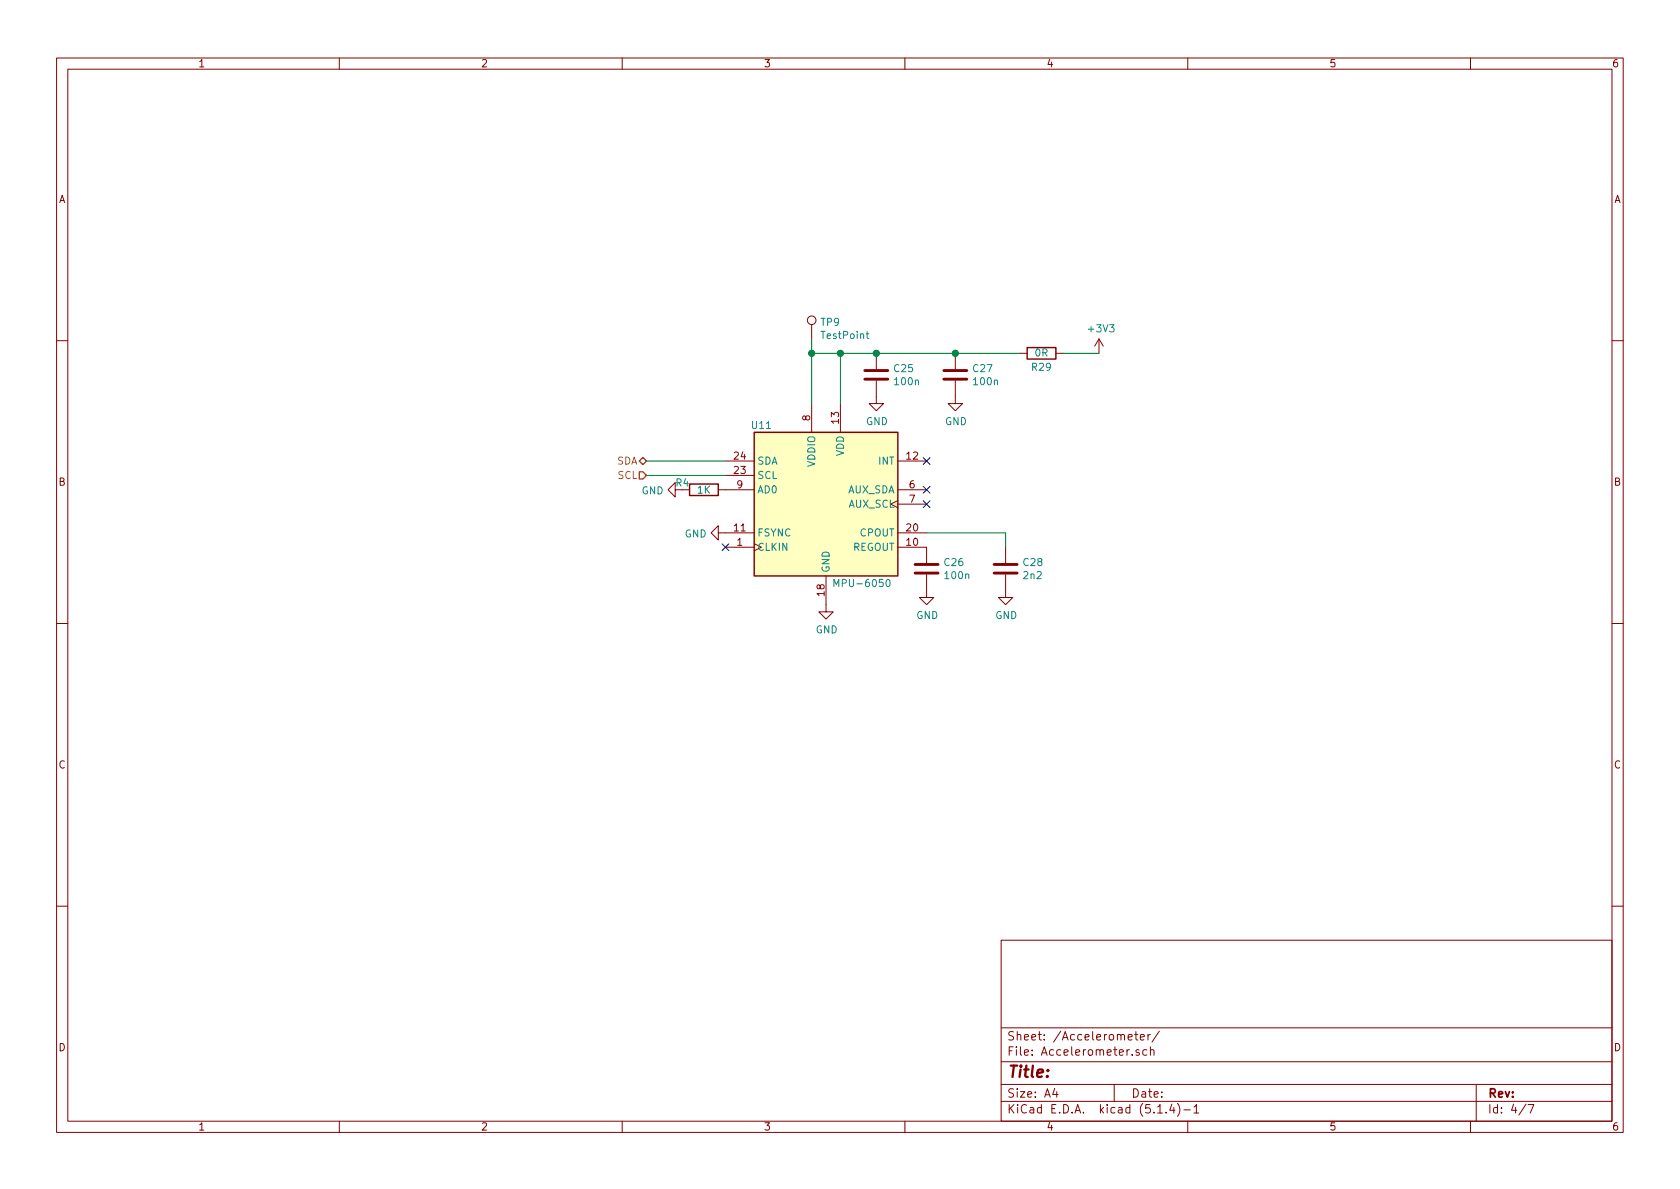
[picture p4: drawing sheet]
EESchema Schematic File Version 4
EELAYER 30 0
EELAYER END
$Descr A4 11693 8268
encoding utf-8
Sheet 4 7
Title ""
Date ""
Rev ""
Comp ""
Comment1 ""
Comment2 ""
Comment3 ""
Comment4 ""
$EndDescr
$Comp
L Sensor_Motion:MPU-6050 U11
U 1 1
P 5750 3500
F 0 "U11" H 5300 4050 50  0000 C CNN
F 1 "MPU-6050" H 6000 2950 50  0000 C CNN
F 2 "Sensor_Motion:InvenSense_QFN-24_4x4mm_P0.5mm" H 5750 2700 50  0001 C CNN
F 3 "https://store.invensense.com/datasheets/invensense/MPU-6050_DataSheet_V3%204.pdf" H 5750 3350 50  0001 C CNN
F 4 "MPU-6050" H 5750 3500 50  0001 C CNN "PartNumber"
F 5 "1428-1007-1-ND" H 5750 3500 50  0001 C CNN "DigiKey"
	1    5750 3500
	1    0    0    -1  
$EndComp
Text HLabel 4500 3200 0    50   BiDi ~ 0
SDA
Text HLabel 4500 3300 0    50   Input ~ 0
SCL
Wire Wire Line
	4500 3200 5050 3200
Wire Wire Line
	4500 3300 5050 3300
$Comp
L Device:C C?
U 1 1
P 6450 3950
AR Path="/5FC9592F" Ref="C?"  Part="1" 
AR Path="/5FC90726/5FC9592F" Ref="C26"  Part="1" 
F 0 "C26" H 6565 3996 50  0000 L CNN
F 1 "100n" H 6565 3905 50  0000 L CNN
F 2 "Capacitor_SMD:C_0603_1608Metric" H 6488 3800 50  0001 C CNN
F 3 "~" H 6450 3950 50  0001 C CNN
F 4 "CL10B104KB8NNNL" H 6450 3950 50  0001 C CNN "PartNumber"
	1    6450 3950
	1    0    0    -1  
$EndComp
$Comp
L Device:C C?
U 1 1
P 7000 3950
AR Path="/5FC9596C" Ref="C?"  Part="1" 
AR Path="/5FC90726/5FC9596C" Ref="C28"  Part="1" 
F 0 "C28" H 7115 3996 50  0000 L CNN
F 1 "2n2" H 7115 3905 50  0000 L CNN
F 2 "Capacitor_SMD:C_0603_1608Metric" H 7038 3800 50  0001 C CNN
F 3 "~" H 7000 3950 50  0001 C CNN
F 4 "CL10B222KB8NNNC" H 7000 3950 50  0001 C CNN "PartNumber"
F 5 "1276-1110-1-ND" H 7000 3950 50  0001 C CNN "DigiKey"
	1    7000 3950
	1    0    0    -1  
$EndComp
Wire Wire Line
	7000 3800 7000 3700
Wire Wire Line
	7000 3700 6450 3700
$Comp
L power:GND #PWR0170
U 1 1
P 7000 4100
F 0 "#PWR0170" H 7000 3850 50  0001 C CNN
F 1 "GND" H 7005 3927 50  0000 C CNN
F 2 "" H 7000 4100 50  0001 C CNN
F 3 "" H 7000 4100 50  0001 C CNN
	1    7000 4100
	1    0    0    -1  
$EndComp
$Comp
L power:GND #PWR0171
U 1 1
P 6450 4100
F 0 "#PWR0171" H 6450 3850 50  0001 C CNN
F 1 "GND" H 6455 3927 50  0000 C CNN
F 2 "" H 6450 4100 50  0001 C CNN
F 3 "" H 6450 4100 50  0001 C CNN
	1    6450 4100
	1    0    0    -1  
$EndComp
$Comp
L power:GND #PWR0172
U 1 1
P 5750 4200
F 0 "#PWR0172" H 5750 3950 50  0001 C CNN
F 1 "GND" H 5755 4027 50  0000 C CNN
F 2 "" H 5750 4200 50  0001 C CNN
F 3 "" H 5750 4200 50  0001 C CNN
	1    5750 4200
	1    0    0    -1  
$EndComp
$Comp
L Device:C C?
U 1 1
P 6100 2600
AR Path="/5FC97229" Ref="C?"  Part="1" 
AR Path="/5FC90726/5FC97229" Ref="C25"  Part="1" 
F 0 "C25" H 6215 2646 50  0000 L CNN
F 1 "100n" H 6215 2555 50  0000 L CNN
F 2 "Capacitor_SMD:C_0603_1608Metric" H 6138 2450 50  0001 C CNN
F 3 "~" H 6100 2600 50  0001 C CNN
F 4 "CL10B104KB8NNNL" H 6100 2600 50  0001 C CNN "PartNumber"
	1    6100 2600
	1    0    0    -1  
$EndComp
$Comp
L power:GND #PWR0173
U 1 1
P 6100 2750
F 0 "#PWR0173" H 6100 2500 50  0001 C CNN
F 1 "GND" H 6105 2577 50  0000 C CNN
F 2 "" H 6100 2750 50  0001 C CNN
F 3 "" H 6100 2750 50  0001 C CNN
	1    6100 2750
	1    0    0    -1  
$EndComp
Wire Wire Line
	5850 2800 5850 2450
Wire Wire Line
	5850 2450 6100 2450
Connection ~ 6100 2450
Wire Wire Line
	6100 2450 6650 2450
$Comp
L power:+3V3 #PWR0174
U 1 1
P 7650 2450
F 0 "#PWR0174" H 7650 2300 50  0001 C CNN
F 1 "+3V3" H 7665 2623 50  0000 C CNN
F 2 "" H 7650 2450 50  0001 C CNN
F 3 "" H 7650 2450 50  0001 C CNN
	1    7650 2450
	1    0    0    -1  
$EndComp
$Comp
L Device:C C?
U 1 1
P 6650 2600
AR Path="/5FC986C9" Ref="C?"  Part="1" 
AR Path="/5FC90726/5FC986C9" Ref="C27"  Part="1" 
F 0 "C27" H 6765 2646 50  0000 L CNN
F 1 "100n" H 6765 2555 50  0000 L CNN
F 2 "Capacitor_SMD:C_0603_1608Metric" H 6688 2450 50  0001 C CNN
F 3 "~" H 6650 2600 50  0001 C CNN
F 4 "CL10B104KB8NNNL" H 6650 2600 50  0001 C CNN "PartNumber"
	1    6650 2600
	1    0    0    -1  
$EndComp
$Comp
L power:GND #PWR0175
U 1 1
P 6650 2750
F 0 "#PWR0175" H 6650 2500 50  0001 C CNN
F 1 "GND" H 6655 2577 50  0000 C CNN
F 2 "" H 6650 2750 50  0001 C CNN
F 3 "" H 6650 2750 50  0001 C CNN
	1    6650 2750
	1    0    0    -1  
$EndComp
Wire Wire Line
	5850 2450 5650 2450
Wire Wire Line
	5650 2450 5650 2800
Connection ~ 5850 2450
$Comp
L power:GND #PWR0176
U 1 1
P 5050 3700
F 0 "#PWR0176" H 5050 3450 50  0001 C CNN
F 1 "GND" V 5055 3572 50  0000 R CNN
F 2 "" H 5050 3700 50  0001 C CNN
F 3 "" H 5050 3700 50  0001 C CNN
	1    5050 3700
	0    1    1    0   
$EndComp
$Comp
L power:GND #PWR0177
U 1 1
P 4750 3400
F 0 "#PWR0177" H 4750 3150 50  0001 C CNN
F 1 "GND" V 4755 3272 50  0000 R CNN
F 2 "" H 4750 3400 50  0001 C CNN
F 3 "" H 4750 3400 50  0001 C CNN
	1    4750 3400
	0    1    1    0   
$EndComp
$Comp
L Device:R R?
U 1 1
P 4900 3400
AR Path="/5FC9D12A" Ref="R?"  Part="1" 
AR Path="/5FC90726/5FC9D12A" Ref="R4"  Part="1" 
F 0 "R4" V 4850 3250 50  0000 C CNN
F 1 "1K" V 4900 3400 50  0000 C CNN
F 2 "Resistor_SMD:R_0603_1608Metric" V 4830 3400 50  0001 C CNN
F 3 "~" H 4900 3400 50  0001 C CNN
F 4 "CRGCQ0603J1K0" H 4900 3400 50  0001 C CNN "PartNumber"
	1    4900 3400
	0    1    1    0   
$EndComp
NoConn ~ 5050 3800
NoConn ~ 6450 3500
NoConn ~ 6450 3400
Connection ~ 6650 2450
Wire Wire Line
	6650 2450 7100 2450
$Comp
L Device:R R?
U 1 1
P 7250 2450
AR Path="/5FD2083B" Ref="R?"  Part="1" 
AR Path="/5FC94345/5FD2083B" Ref="R?"  Part="1" 
AR Path="/5FC90726/5FD2083B" Ref="R29"  Part="1" 
F 0 "R29" V 7150 2450 50  0000 C CNN
F 1 "0R" V 7250 2450 50  0000 C CNN
F 2 "Resistor_SMD:R_0402_1005Metric" V 7180 2450 50  0001 C CNN
F 3 "~" H 7250 2450 50  0001 C CNN
F 4 "RMCF0402ZT0R00" H 7250 2450 50  0001 C CNN "PartNumber"
	1    7250 2450
	0    -1   -1   0   
$EndComp
Wire Wire Line
	7400 2450 7650 2450
NoConn ~ 6450 3200
$Comp
L Connector:TestPoint TP9
U 1 1
P 5650 2350
F 0 "TP9" H 5708 2468 50  0000 L CNN
F 1 "TestPoint" H 5708 2377 50  0000 L CNN
F 2 "TestPoint:TestPoint_Pad_D1.0mm" H 5850 2350 50  0001 C CNN
F 3 "~" H 5850 2350 50  0001 C CNN
	1    5650 2350
	1    0    0    -1  
$EndComp
Wire Wire Line
	5650 2350 5650 2450
Connection ~ 5650 2450
$EndSCHEMATC
